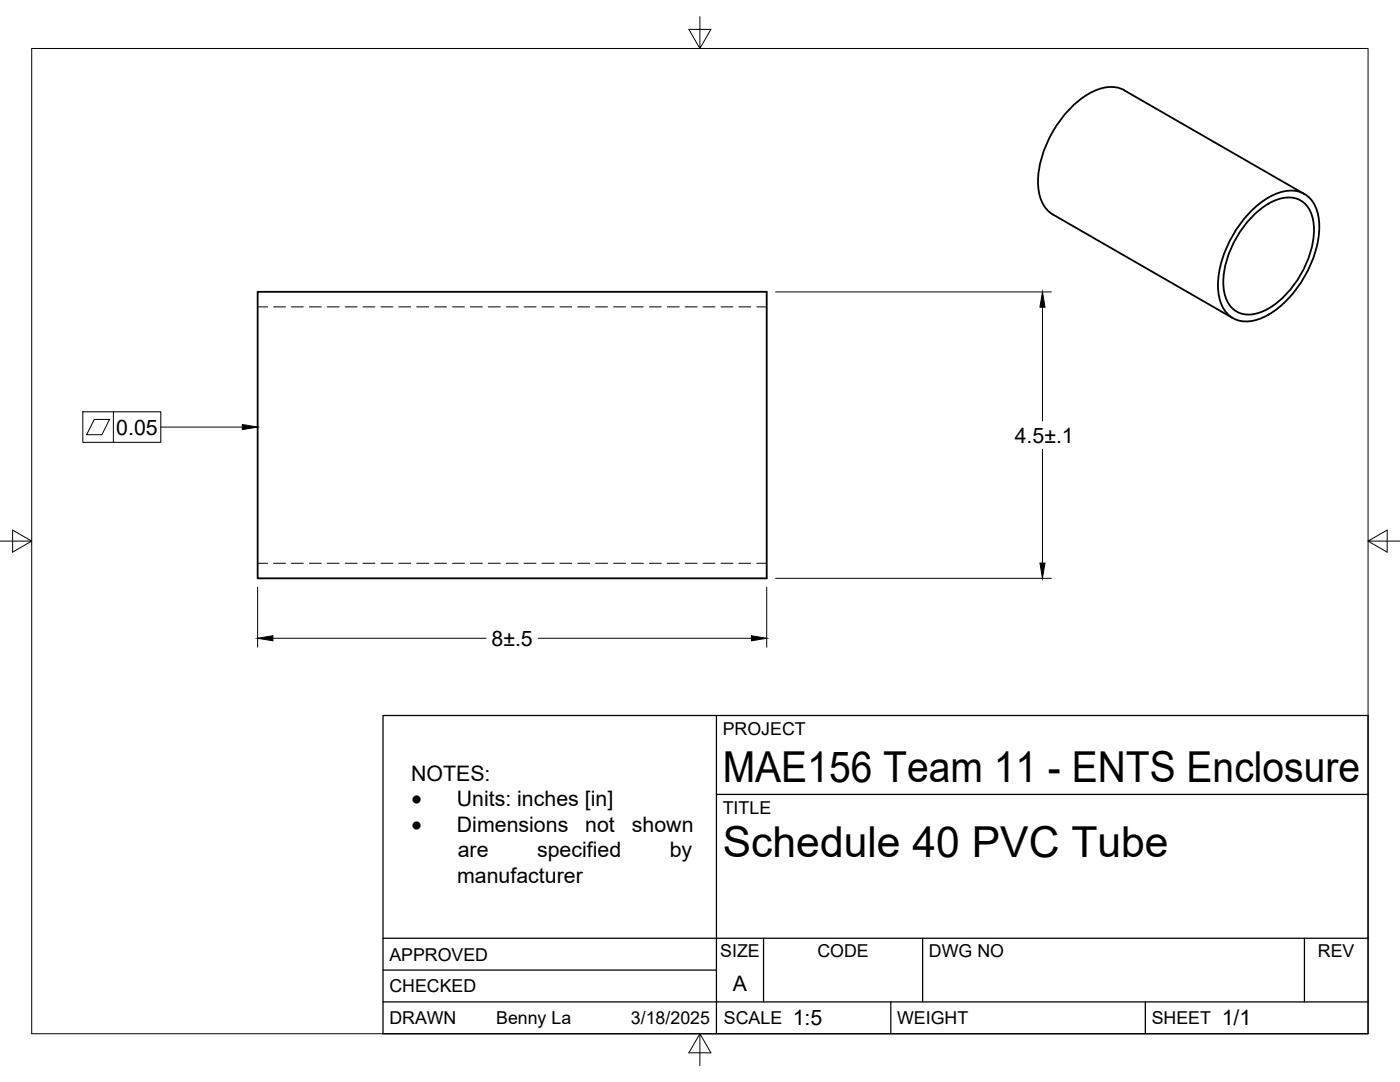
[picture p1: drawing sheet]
<svg xmlns="http://www.w3.org/2000/svg" width="279mm" height="216mm" viewBox="0 0 279 216" stroke-linecap="round" stroke-linejoin="round" font-family="sans-serif">
<!-- layer: Visible -->
<path d="M224.4 18l35.9 20.7M224.4 18a6.6 6.6 0 0 0-6 .2 21.8 21.8 0 0 0-10.7 13.9 11.2 11.2 0 0 0 1 9.4l1.4 1.3M51.4 58.2h101.6v57.2h-101.6zM210.1 42.8l35.9 20.7M250 41.8a12.1 12.1 0 0 1 7.9-3.8 5.3 5.3 0 0 1 5.1 4.6 17.6 17.6 0 0 1-2.3 12 20.1 20.1 0 0 1-8.8 8.8 6 6 0 0 1-7-.9 9 9 0 0 1-1.8-6.9 23.1 23.1 0 0 1 6.9-13.8zM250.1 43a11 11 0 0 1 7.3-3.6 5.1 5.1 0 0 1 4.8 5.2 19.5 19.5 0 0 1-6.9 15.5 9.1 9.1 0 0 1-7.3 2.5 5.2 5.2 0 0 1-3.8-5 19.5 19.5 0 0 1 5.9-14.6z" fill="none" stroke="#000" stroke-width=".36"/>
<!-- layer: Hidden -->
<g fill="none" stroke="#000" stroke-width=".2">
<path d="M51.4 61.2h2M54.6 61.2h2.4M58.2 61.2h2.3M61.7 61.2h2.4M65.3 61.2h2.4M68.9 61.2h2.4M72.5 61.2h2.3M76 61.2h2.4M79.6 61.2h2.4M83.2 61.2h2.4M86.7 61.2h2.4M90.3 61.2h2.4"/>
<path d="M93.9 61.2h2.4M97.5 61.2h2.3M101 61.2h2.4M104.6 61.2h2.4M108.2 61.2h2.4M111.7 61.2h2.4M115.3 61.2h2.4M118.9 61.2h2.4M122.4 61.2h2.4M126 61.2h2.4M129.6 61.2h2.4M133.2 61.2h2.4"/>
<path d="M136.7 61.2h2.4M140.3 61.2h2.4M143.9 61.2h2.4M147.4 61.2h2.4M151 61.2h2M51.4 112.4h2M54.6 112.4h2.4M58.2 112.4h2.3M61.7 112.4h2.4M65.3 112.4h2.4M68.9 112.4h2.4M72.5 112.4h2.3"/>
<path d="M76 112.4h2.4M79.6 112.4h2.4M83.2 112.4h2.4M86.7 112.4h2.4M90.3 112.4h2.4M93.9 112.4h2.4M97.5 112.4h2.3M101 112.4h2.4M104.6 112.4h2.4M108.2 112.4h2.4M111.7 112.4h2.4M115.3 112.4h2.4"/>
<path d="M118.9 112.4h2.4M122.4 112.4h2.4M126 112.4h2.4M129.6 112.4h2.4M133.2 112.4h2.4M136.7 112.4h2.4M140.3 112.4h2.4M143.9 112.4h2.4M147.4 112.4h2.4M151 112.4h2"/>
</g>
<!-- layer: Border -->
<path d="M6.3 9.7h266.7v196.6h-266.7zM139.7 3.3v6.4l2.2-3.8h-4.4l2.2 3.8M0 108h6.3l-3.8-2.2v4.4l3.8-2.2M273 108l3.8 2.2v-4.4l-3.8 2.2h6.4M139.7 206.3l-2.2 3.8h4.4l-2.2-3.8v6.3" fill="none" stroke="#000" stroke-width=".2"/>
<!-- layer: Titleblock -->
<path d="M76.4 142.8h196.6v63.5h-196.6zM143 158.5h130M143 142.8v63.5M76.4 199.9h196.6M76.4 193.6h66.6M76.4 187.2h196.6M152.4 187.2v12.7M177.8 199.9v6.4M184.1 187.2v12.7M228.6 199.9v6.4M260.3 187.2v12.7" fill="none" stroke="#000" stroke-width=".25"/>
<!-- layer: FD_Dimensions -->
<path d="M154.8 58.3h55M208 61.3v22.7M208 89.6v22.8M51.4 117.2v11.9M153 117.2v11.9M154.8 115.4h55M54.5 127.4h42.5M107.4 127.4h42.6" fill="none" stroke="#000" stroke-width=".2"/>
<path d="M208 58.3l.6 3h-1.1zM207.5 112.4h1.1l-.6 3zM51.4 127.4l3.1-.5v1zM150 126.9l3 .5-3 .5z" fill="#000" stroke="#000" stroke-width=".2"/>
<path d="M16.5 82.2h15.6v6.1h-15.6zM18.8 83.7h3.1l-1.6 3h-3zM22.6 82.2v6.1M32.1 85.2h16.3" fill="none" stroke="#000" stroke-width=".2"/>
<path d="M48.4 84.7l3 .5-3 .5z" fill="#000" stroke="#000" stroke-width=".2"/>
<g font-size="8.5">
<text x="144.3" y="156">MAE156 Team 11 - ENTS Enclosure</text>
<text x="144.3" y="171">Schedule 40 PVC Tube</text>
</g>
<g font-size="4.5">
<text x="82.1" y="160.9">·</text>
<text x="82.1" y="166">·</text>
</g>
<g font-size="4.3">
<text x="23.2" y="86.7">0.05</text>
<text x="202.5" y="88.3">4.5±.1</text>
<text x="98.1" y="128.9">8±.5</text>
<text x="82" y="155.8">NOTES:</text>
<text x="91.2" y="160.9">Units: inches [in]</text>
<text x="91.2" y="166">Dimensions</text>
<text x="116.8" y="166">not</text>
<text x="126.1" y="166">shown</text>
<text x="91.4" y="171.1">are</text>
<text x="107.2" y="171.1">specified</text>
<text x="133.7" y="171.1">by</text>
<text x="91.2" y="176.2">manufacturer</text>
<text x="146.3" y="197.7">A</text>
<text x="158.2" y="204.6">1:5</text>
<text x="243.8" y="204.6">1/1</text>
</g>
<g font-size="3.5">
<text x="144.3" y="146.6">PROJECT</text>
<text x="144.3" y="162.3">TITLE</text>
<text x="77.7" y="191.7">APPROVED</text>
<text x="143.7" y="191">SIZE</text>
<text x="163.1" y="191">CODE</text>
<text x="185.4" y="191">DWG NO</text>
<text x="263" y="191">REV</text>
<text x="77.7" y="198">CHECKED</text>
<text x="77.7" y="204.4">DRAWN</text>
<text x="99" y="204.4">Benny La</text>
<text x="125.9" y="204.4">3/18/2025</text>
<text x="144.5" y="204.4">SCALE</text>
<text x="179" y="204.4">WEIGHT</text>
<text x="229.8" y="204.4">SHEET</text>
</g>
</svg>
